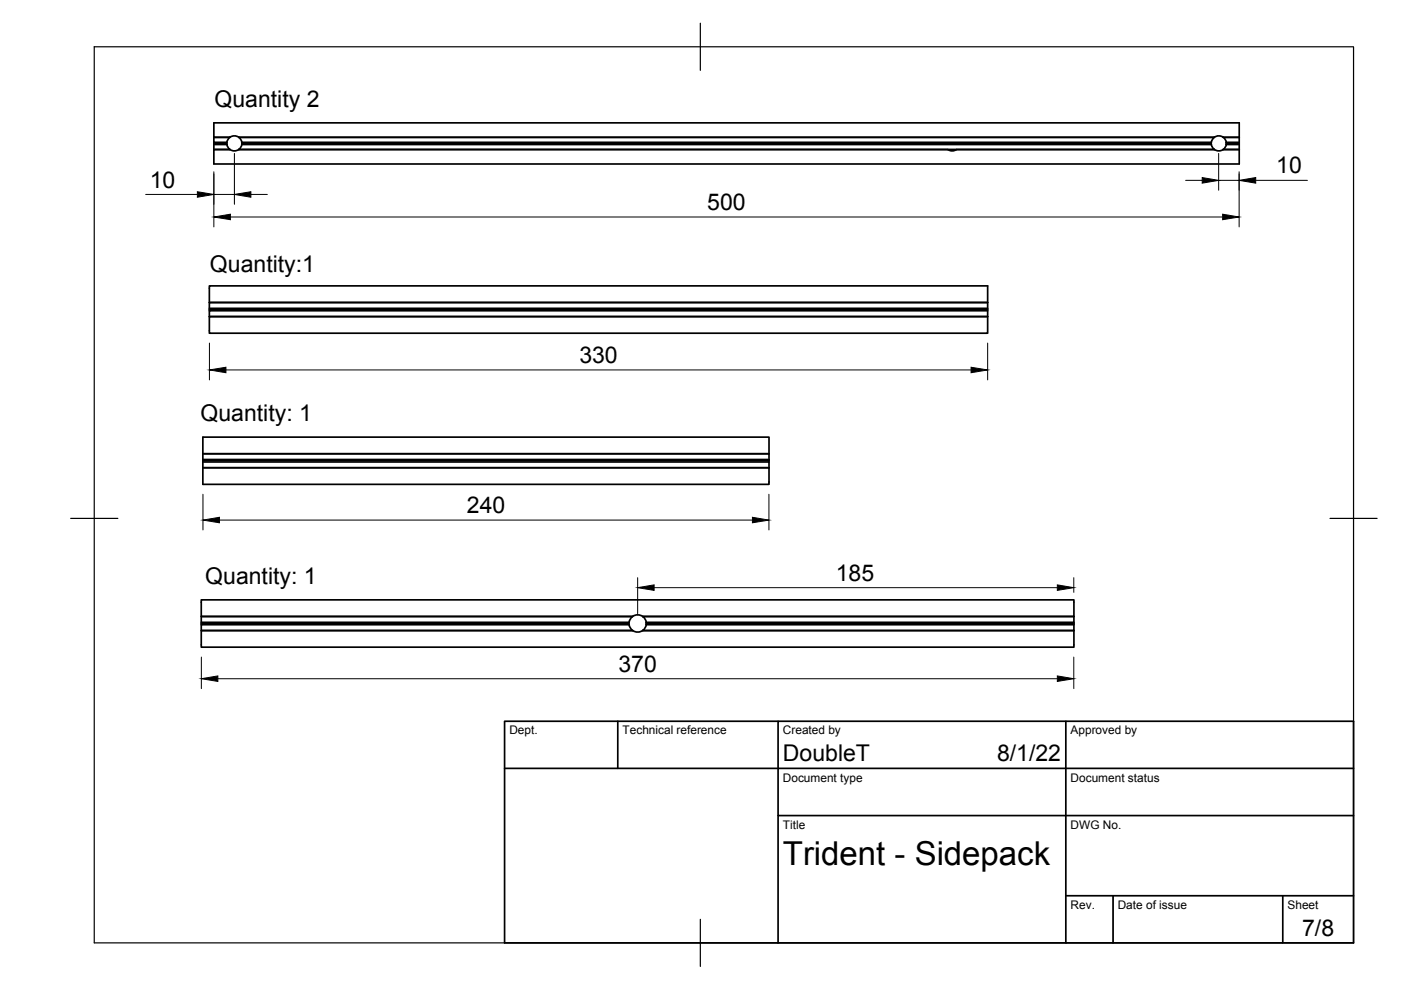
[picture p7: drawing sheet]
<svg xmlns="http://www.w3.org/2000/svg" width="297mm" height="210mm" viewBox="0 0 297 210" stroke-linecap="round" stroke-linejoin="round" font-family="sans-serif">
<!-- layer: Visible -->
<g fill="none" stroke="#000" stroke-width=".36">
<path d="M45.3 31.7h3.5M45.3 29.1h3.5M45.3 29.1v-3.1h217.4v3.1M45.3 31.7v3.1h217.4v-3.1M45.3 30.2h2.8v.2h-2.8zM45.3 30.4v.2h2.8M45.3 29.1v1.1M45.3 30.6v1.1M48.1 30.4v.2M48.1 30.6l.2 .6 .4 .5M48.7 29.1l-.4 .5-.2 .6M48.8 31.7a1.6 1.6 0 0 0 1.8 0"/>
<path d="M48.8 29.1a1.6 1.6 0 0 1 1.8 0M50.6 29.1h206.9M50.6 31.7h150.4a1.6 1.6 0 0 0 1.8 0h54.7M50.6 29.1l.5 .5 .2 .6M51.3 30.2h205.5M51.3 30.6h205.5M51.3 30.2v.2M51.3 30.6l-.2 .6-.5 .5M256.8 30.4h-205.5v.2M256.8 30.4v.2M256.8 30.2v.2M256.8 30.6l.2 .6 .5 .5"/>
<path d="M257.4 31.7h-206.8M257.4 31.7h.1M257.5 29.1l-.5 .5-.2 .6M257.5 29.1a1.6 1.6 0 0 1 2.5 1.1M259.3 31.7h3.4zM259.3 29.1h3.4zM260 30.2v.2h2.7M260 30.2h2.7M260 30.6h2.7M260 30.4v.2M260 30.6a1.6 1.6 0 0 1-2.5 1.1M262.7 29.1v2.6"/>
<path d="M44.4 65.4v-1.3h165h-165v-3.5h165v10h-165v-3.5h165M209.4 67.1h-165M209.4 65.9h-165v1.2M209.4 65.6h-165v.3M209.4 65.4h-165v.2M43 97.7h120v.3M43 97.4h120v.3M163 97.4v-1.2h-120h120v-3.5h-120v10h120v-3.5h-120h120v-1.2h-120M42.7 132.2v-.3h90.7v.6h-90.7v1.2h91.4M133.3 132.2h-90.6v.3M133.4 132.4l.2 .7 .5 .6M134.1 130.7l-.5 .6-.2 .6"/>
<path d="M134.1 130.7h-91.4v1.2M134.1 130.7h-91.4v-3.5h185v3.5h-91.5M134.1 133.7h-91.4v3.5h185v-3.5h-91.5M136.2 130.7h.1M136.3 130.7a1.83 1.83 0 0 0-2.2 0M136.3 133.7a1.83 1.83 0 0 1-2.2 0M136.3 130.7h91.4v1.2h-90.7v.6h90.7v-.3M136.3 133.7h-.1M136.3 130.7l.5 .6 .2 .6M137 132.4l-.2 .7-.5 .6M227.7 131.9v.3h-90.7M227.7 132.5v1.2h-91.4"/>
</g>
<!-- layer: Border -->
<path d="M20 9.9h267v190h-267zM148.5 4.9v10M15 109.9h10M282 109.9h10M148.5 194.9v10" fill="none" stroke="#000" stroke-width=".25"/>
<!-- layer: TitleBlock -->
<path d="M107 152.9h180v47h-180zM131 152.9v10M165 152.9v47M226 152.9v47M107 162.9h180M165 172.9h122M226 189.9h61M236 189.9v10M272 189.9v10" fill="none" stroke="#000" stroke-width=".36"/>
<!-- layer: Dimensions -->
<g fill="none" stroke="#000" stroke-width=".21">
<path d="M45.3 36.4v11.7M49.7 32.5v10.8M251.4 38.2h3.5M258.4 32.5v7.8M258.4 38.2h4.3M262.7 36.4v11.7M266.2 38.2h11M30.9 41.2h10.9M45.3 41.2h4.4M48.9 46h210.3M53.2 41.2h3.5M44.4 72.7v7.9"/>
<path d="M47.9 78.4h158M209.4 72.7v7.9M43 104.8v7.6M46.5 110.3h113M163 104.8v7.6M42.7 139.3v6.7M135.2 122.5v7.6M138.7 124.6h85.5M227.7 122.5v3.1M227.7 139.3v6.7M46.2 143.9h178"/>
</g>
<g fill="#000" stroke="#000" stroke-width=".21">
<path d="M254.9 37.6l3.5 .6-3.5 .6zM262.7 38.2l3.5-.6v1.2zM41.8 40.7l3.5 .5-3.5 .6zM45.3 46l3.6-.6v1.2zM49.7 41.2l3.5-.5v1.1zM259.2 45.4l3.5 .6-3.5 .6zM44.4 78.4l3.5-.5v1.1zM205.9 77.9l3.5 .5-3.5 .6zM43 110.3l3.5-.6v1.1zM159.5 109.7l3.5 .6-3.5 .5zM135.2 124.6l3.5-.6v1.2zM224.2 124l3.5 .6-3.5 .6z"/>
<path d="M42.7 143.9l3.5-.6v1.2zM224.2 143.3l3.5 .6-3.5 .6z"/>
</g>
<text font-size="7" x="166" y="183.4">Trident - Sidepack</text>
<g font-size="4.9">
<text x="45.5" y="22.8">Quantity 2</text>
<text x="31.7" y="39.8">10</text>
<text x="270.6" y="36.8">10</text>
<text x="150" y="44.5">500</text>
<text x="44.5" y="57.6">Quantity:1</text>
<text x="122.8" y="77">330</text>
<text x="42.5" y="89.3">Quantity: 1</text>
<text x="99" y="108.8">240</text>
<text x="43.5" y="123.8">Quantity: 1</text>
<text x="177.2" y="123.1">185</text>
<text x="131.1" y="142.4">370</text>
<text x="166" y="161.4">DoubleT</text>
<text x="211.4" y="161.4">8/1/22</text>
<text x="276.1" y="198.6">7/8</text>
</g>
<g font-size="2.5">
<text x="108" y="155.7">Dept.</text>
<text x="132" y="155.7">Technical reference</text>
<text x="166" y="155.7">Created by</text>
<text x="227" y="155.7">Approved by</text>
<text x="166" y="165.7">Document type</text>
<text x="227" y="165.7">Document status</text>
<text x="166" y="175.7">Title</text>
<text x="227" y="175.7">DWG No.</text>
<text x="227" y="192.7">Rev.</text>
<text x="237" y="192.7">Date of issue</text>
<text x="273" y="192.7">Sheet</text>
</g>
</svg>
